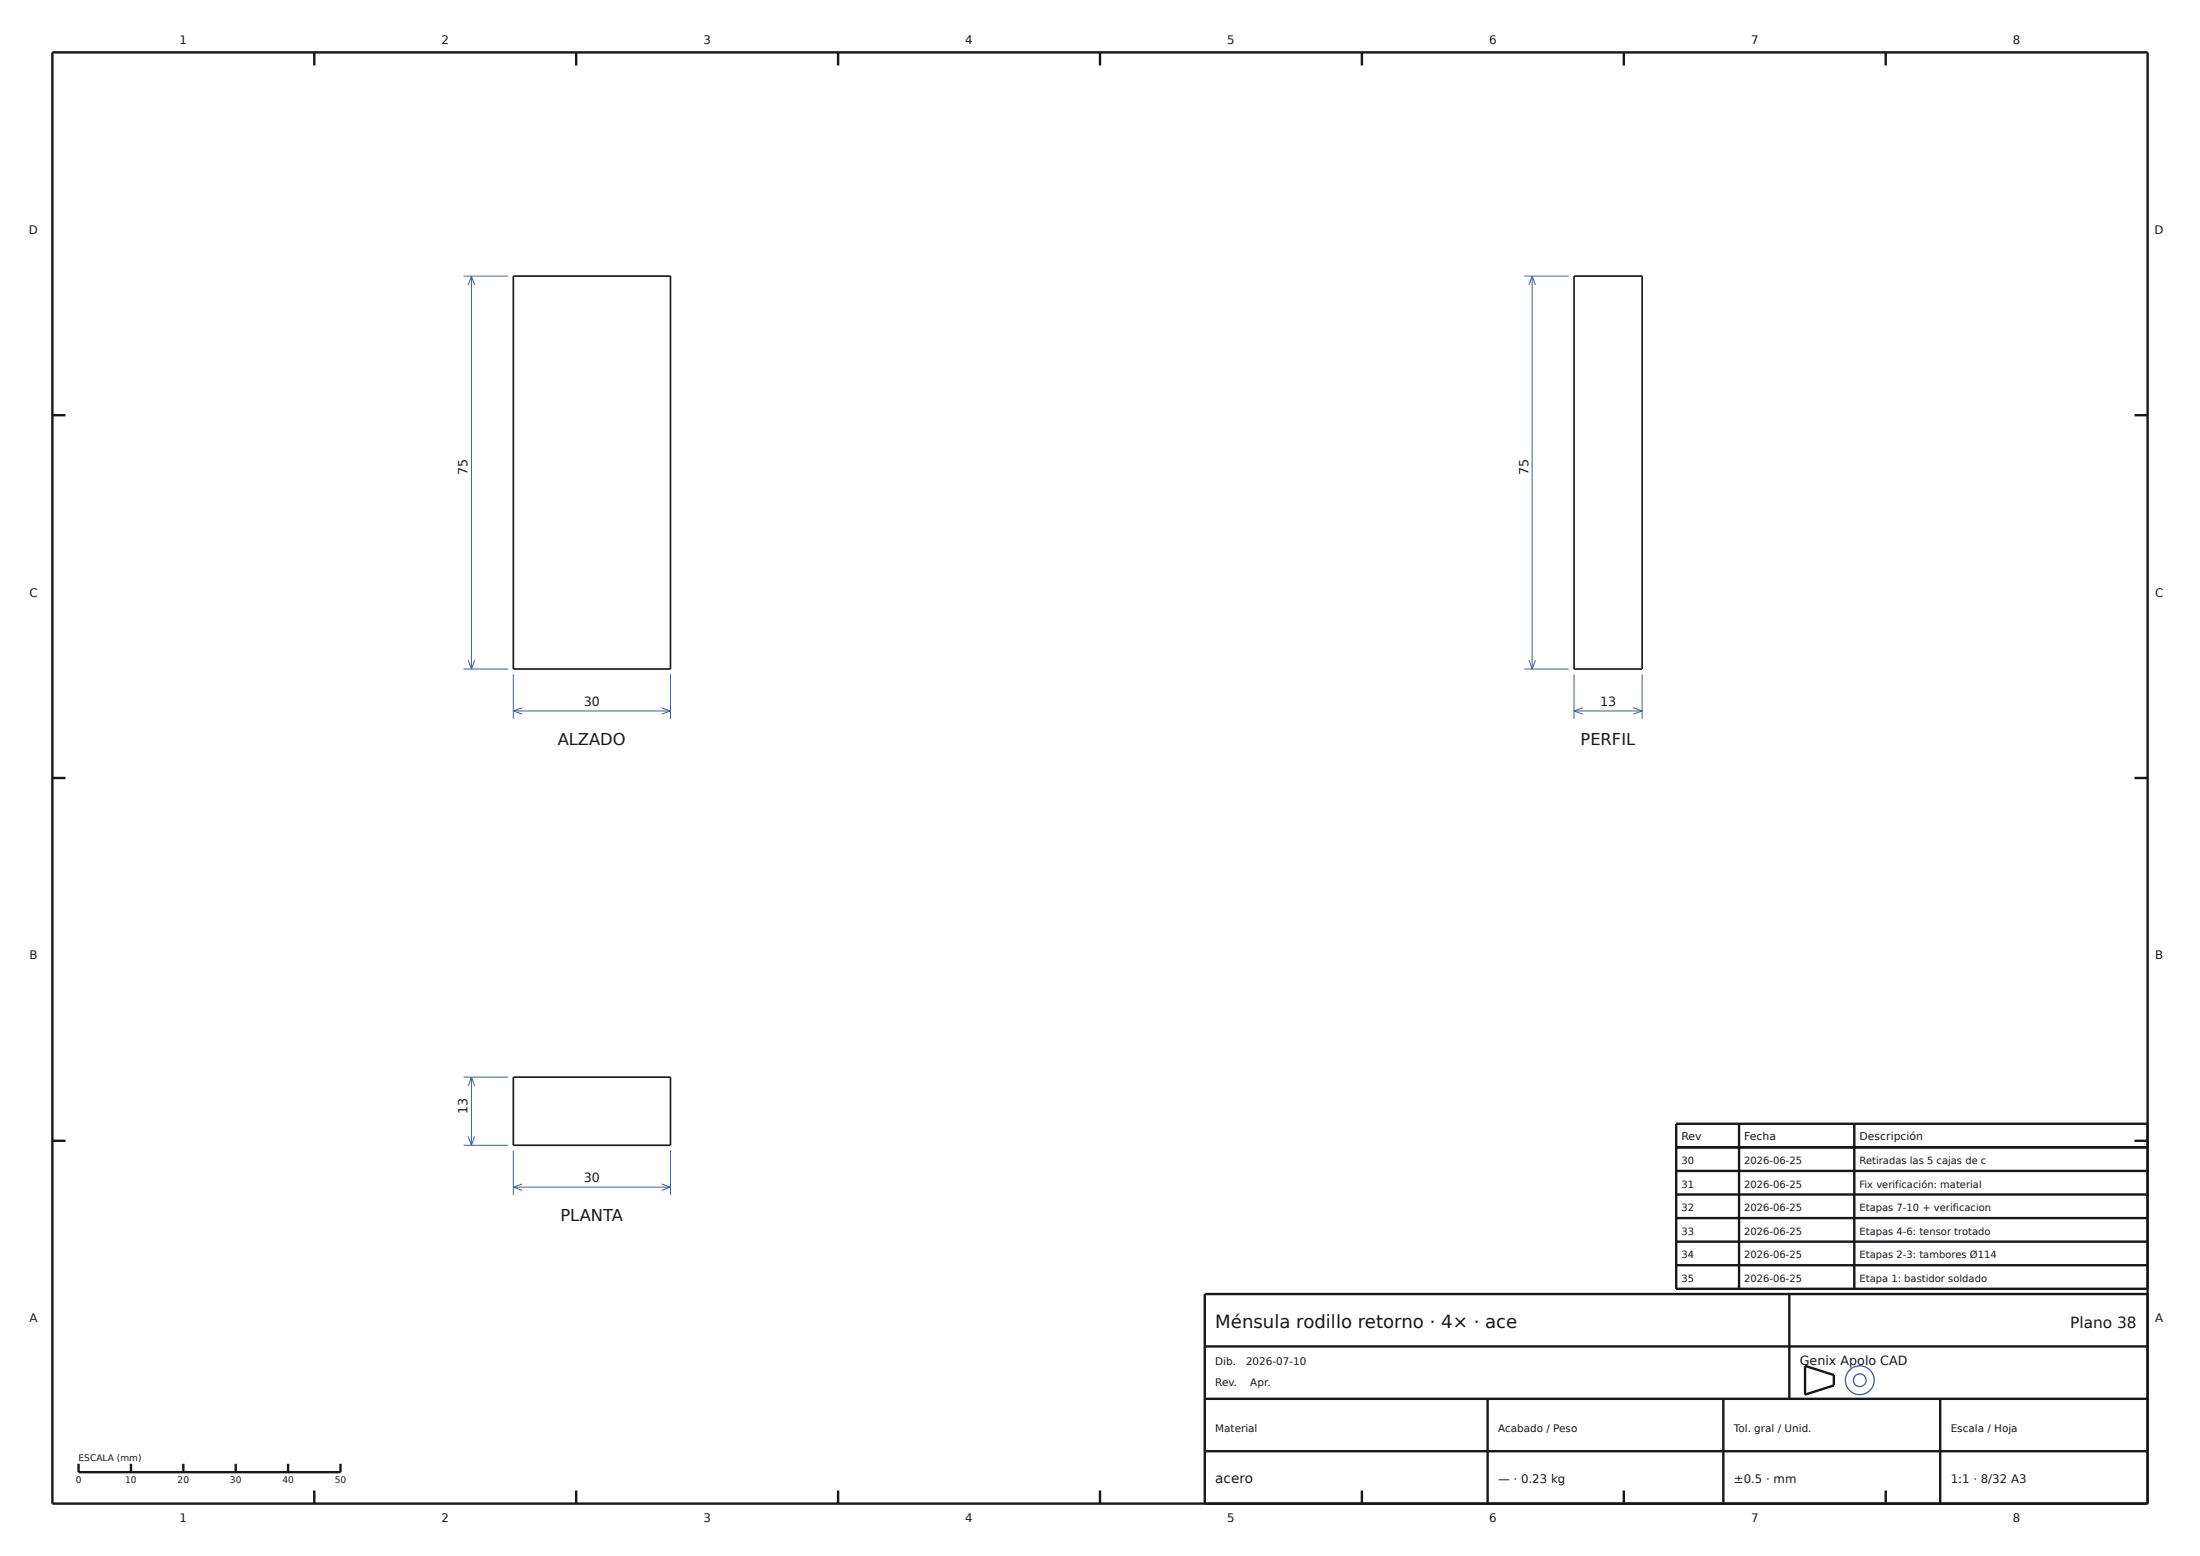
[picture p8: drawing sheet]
<svg xmlns="http://www.w3.org/2000/svg" width="420mm" height="297mm" viewBox="0 0 420 297" stroke-linecap="round" stroke-linejoin="round" font-family="sans-serif">
<g fill="#fdfdfb" stroke="#3a5e9c" stroke-width=".25">
<circle cx="355" cy="263.5" r="2.75"/>
<circle cx="355.1" cy="263.5" r="1.21"/>
</g>
<g fill="none" stroke="#16181d" stroke-width=".46">
<path d="M10 10h400v277h-400zM60 10v2.5M110 10v2.5M160 10v2.5M210 10v2.5M260 10v2.5M310 10v2.5M360 10v2.5M10 79.3h2.5M407.5 79.3h2.5M10 148.5h2.5M407.5 148.5h2.5"/>
<path d="M10 217.8h2.5M320 219h90M332 214.5v31.5M354 214.5v31.5M407.5 217.8h2.5M410 214.5h-90v31.5h90M320 223.5h90M320 228h90M320 232.5h90M320 237h90M230 257h180M320 241.5h90"/>
<path d="M341.6 247v20M410 247h-180v40M15 279.4v1.6h50v-1.6M25 279.4v1.6M35 279.4v1.6M45 279.4v1.6M55 279.4v1.6M230 277h180M230 267h180M284 267v20M329 267v20M344.6 260.7l5.5 1.8v1.9l-5.5 1.8z"/>
<path d="M370.4 267v20M60 284.5v2.5M110 284.5v2.5M160 284.5v2.5M210 284.5v2.5M260 284.5v2.5M310 284.5v2.5M360 284.5v2.5"/>
</g>
<path d="M98 52.7h30v75h-30zM300.5 52.7h13v75h-13zM98 205.6h30v13h-30z" fill="none" stroke="#16181d" stroke-width=".32"/>
<g fill="none" stroke="#3a5e9c" stroke-width=".19">
<path d="M88.5 52.7h8.5M90 52.7v75M90 52.7l.6 1.7M90 52.7l-.6 1.7M291 52.7h8.5M292.5 52.7v75M292.5 52.7l.6 1.7M292.5 52.7l-.6 1.7M88.5 127.7h8.5M89.4 126l.6 1.7M90.6 126l-.6 1.7M98 128.7v8.5"/>
<path d="M98 135.7h30M98 135.7l1.7 .6M99.7 135.1l-1.7 .6M126.3 135.1l1.7 .6M128 128.7v8.5M128 135.7l-1.7 .6M291 127.7h8.5M291.9 126l.6 1.7M293.1 126l-.6 1.7M300.5 135.7h13M300.5 128.7v8.5M300.5 135.7l1.7 .6"/>
<path d="M302.2 135.1l-1.7 .6M311.8 135.1l1.7 .6M313.5 128.7v8.5M313.5 135.7l-1.7 .6M88.5 218.6h8.5M88.5 205.6h8.5M89.4 216.9l.6 1.7M90 205.6v13M90 205.6l.6 1.7M90 205.6l-.6 1.7M90.6 216.9l-.6 1.7M98 219.6v8.5"/>
<path d="M128 219.6v8.5M98 226.6h30M98 226.6l1.7 .6M99.7 226l-1.7 .6M126.3 226l1.7 .6M128 226.6l-1.7 .6"/>
</g>
<text font-size="3.5" fill="#16181d" x="232" y="253.4">Ménsula rodillo retorno · 4× · ace</text>
<g font-size="3.1" fill="#16181d">
<text x="106.5" y="142.2">ALZADO</text>
<text x="301.7" y="142.2">PERFIL</text>
<text x="107" y="233.1">PLANTA</text>
</g>
<text font-size="2.9" fill="#16181d" x="395.2" y="253.4">Plano 38</text>
<text font-size="2.6" fill="#16181d" x="232" y="283">acero</text>
<g font-size="2.4" fill="#16181d">
<text x="89.3" y="90.7" transform="rotate(-90 89.3 90.7)">75</text>
<text x="291.8" y="90.7" transform="rotate(-90 291.8 90.7)">75</text>
<text x="111.5" y="134.7">30</text>
<text x="305.5" y="134.7">13</text>
<text x="89.3" y="212.6" transform="rotate(-90 89.3 212.6)">13</text>
<text x="111.5" y="225.6">30</text>
<text x="343.6" y="260.6">Genix Apolo CAD</text>
</g>
<g font-size="2.2" fill="#16181d">
<text x="34.3" y="8.4">1</text>
<text x="84.3" y="8.4">2</text>
<text x="134.3" y="8.4">3</text>
<text x="184.3" y="8.4">4</text>
<text x="234.3" y="8.4">5</text>
<text x="284.3" y="8.4">6</text>
<text x="334.3" y="8.4">7</text>
<text x="384.3" y="8.4">8</text>
<text x="5.5" y="44.6">D</text>
<text x="411.3" y="44.6">D</text>
<text x="5.6" y="113.9">C</text>
<text x="411.4" y="113.9">C</text>
<text x="5.6" y="183.1">B</text>
<text x="411.4" y="183.1">B</text>
<text x="5.6" y="252.4">A</text>
<text x="411.4" y="252.4">A</text>
<text x="286" y="283">— · 0.23 kg</text>
<text x="331" y="283">±0.5 · mm</text>
<text x="372.4" y="283">1:1 · 8/32 A3</text>
<text x="34.3" y="290.6">1</text>
<text x="84.3" y="290.6">2</text>
<text x="134.3" y="290.6">3</text>
<text x="184.3" y="290.6">4</text>
<text x="234.3" y="290.6">5</text>
<text x="284.3" y="290.6">6</text>
<text x="334.3" y="290.6">7</text>
<text x="384.3" y="290.6">8</text>
</g>
<g font-size="2.1" fill="#16181d">
<text x="321" y="217.6">Rev</text>
<text x="333" y="217.6">Fecha</text>
<text x="355" y="217.6">Descripción</text>
</g>
<g font-size="2" fill="#16181d">
<text x="232" y="260.6">Dib.</text>
<text x="237.9" y="260.6">2026-07-10</text>
<text x="232" y="264.6">Rev.</text>
<text x="238.7" y="264.6">Apr.</text>
<text x="232" y="273.4">Material</text>
<text x="286" y="273.4">Acabado / Peso</text>
<text x="331" y="273.4">Tol. gral / Unid.</text>
<text x="372.4" y="273.4">Escala / Hoja</text>
</g>
<g font-size="1.9" fill="#16181d">
<text x="321" y="222.2">30</text>
<text x="321" y="226.7">31</text>
<text x="333" y="222.2">2026-06-25</text>
<text x="333" y="226.7">2026-06-25</text>
<text x="355" y="222.2">Retiradas las 5 cajas de c</text>
<text x="355" y="226.7">Fix verificación: material</text>
<text x="321" y="231.2">32</text>
<text x="333" y="231.2">2026-06-25</text>
<text x="355" y="231.2">Etapas 7-10 + verificacion</text>
<text x="321" y="235.7">33</text>
<text x="333" y="235.7">2026-06-25</text>
<text x="355" y="235.7">Etapas 4-6: tensor trotado</text>
<text x="321" y="240.2">34</text>
<text x="321" y="244.7">35</text>
<text x="333" y="240.2">2026-06-25</text>
<text x="333" y="244.7">2026-06-25</text>
<text x="355" y="240.2">Etapas 2-3: tambores Ø114</text>
<text x="355" y="244.7">Etapa 1: bastidor soldado</text>
</g>
<g font-size="1.7" fill="#16181d">
<text x="15" y="278.8">ESCALA (mm)</text>
<text x="14.5" y="283">0</text>
<text x="23.9" y="283">10</text>
<text x="33.9" y="283">20</text>
<text x="43.9" y="283">30</text>
<text x="53.9" y="283">40</text>
<text x="63.9" y="283">50</text>
</g>
</svg>
